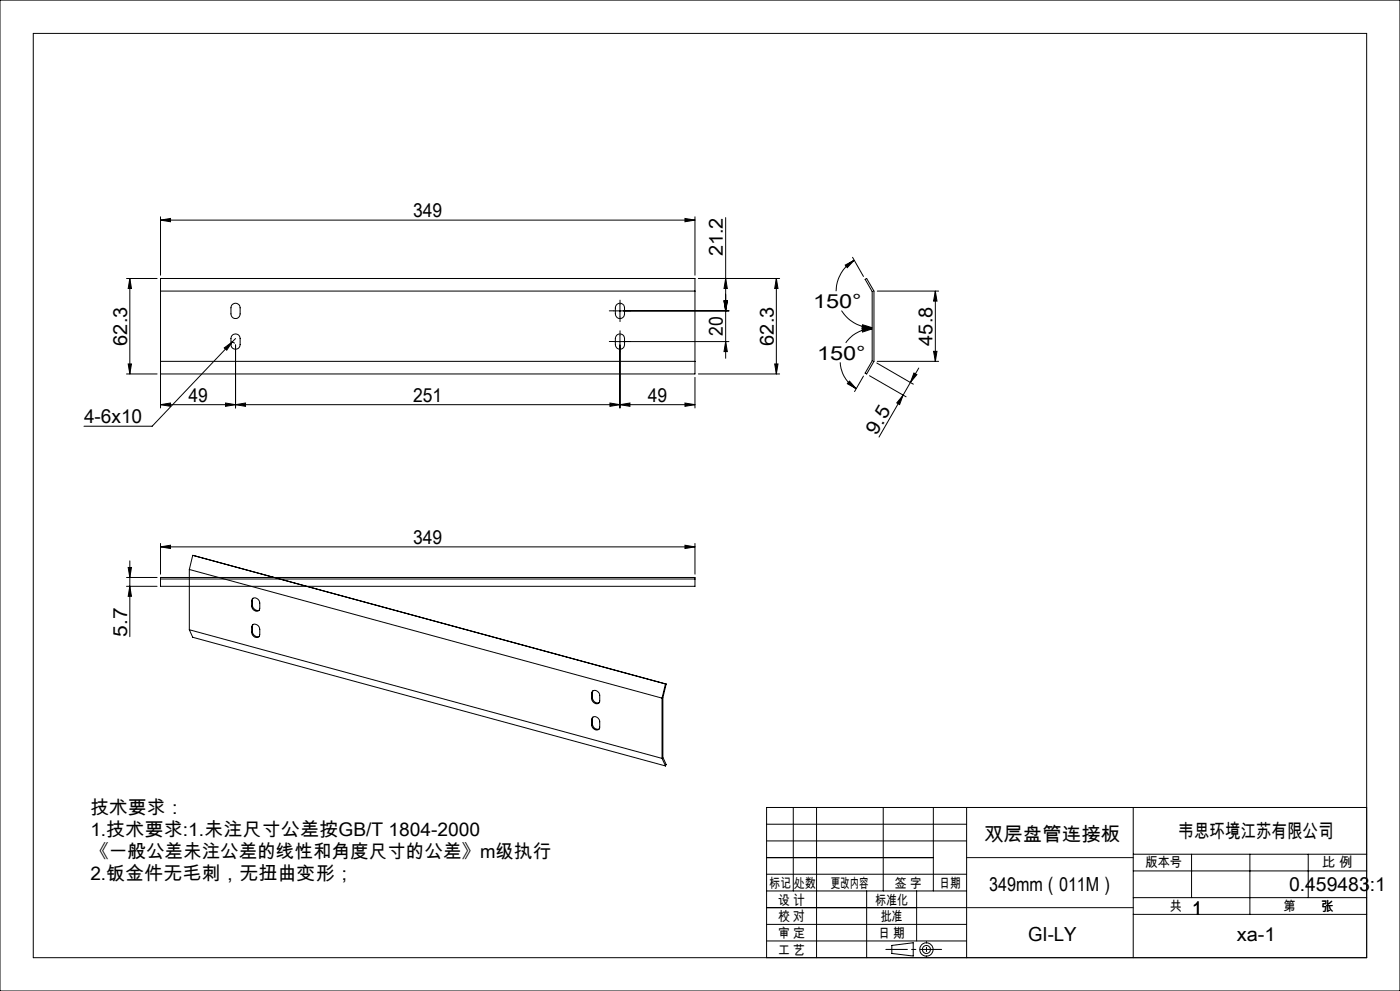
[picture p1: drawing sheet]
<svg xmlns="http://www.w3.org/2000/svg" width="420mm" height="297mm" viewBox="0 0 420 297" stroke-linecap="round" stroke-linejoin="round" font-family="sans-serif">
<g fill="none" stroke="#000" stroke-width=".3">
<path d="M0 0h420v297h-420zM48.2 66l3-.5v1zM48.2 65v17.5M48.2 66h160.3M205.5 65.5l3 .5-3 .5zM208.5 65v17.5M217.7 65.2v42.2M253.6 79.4l2.7-1.4-2.1 2.2zM255.8 77.1l3.2 5.8M256.3 78a10.8 10.8 0 0 0-5.5 9.3M38 83.5h9.1M38.9 83.5l.5 3h-.9z"/>
<path d="M38.9 83.5v28.6M48.2 87.2h160.3M69.5 91.4a1.39 1.39 0 0 1 1.6-.5 1.39 1.39 0 0 1 .9 1.3v1.9a1.38 1.38 0 0 1-1.3 1.4 1.38 1.38 0 0 1-1.4-1.4v-1.9zM184.2 93.2h34.5M185.2 91.2a1.36 1.36 0 0 1 1.4-.2 1.36 1.36 0 0 1 .8 1.2v1.9a1.38 1.38 0 0 1-1.4 1.4 1.38 1.38 0 0 1-1.4-1.4l.1-2.3zM186 91.3v3.7M209.5 83.5h24.4M217.2 90.2h1l-.5 3zM217.7 83.5l.5 3h-1zM232.9 83.5v28.6M232.9 83.5l.5 3h-1zM252.4 93.1a10.9 10.9 0 0 0 9.3 5.1"/>
<path d="M258.6 98.5l3.1 .1-2.9 .9zM258.8 97.3l2.9 .9-3.1 .1zM259.5 83.7l.5-.2 2.2 3.7v21.1l-2.2 3.8-.5-.3 2.2-3.6v-20.8zM261.7 98.6a9.6 9.6 0 0 0-8 4.2M263.2 87.2h18.4M280.6 87.2v21.1M280.6 87.2l.5 3h-1zM38 112.1h9.1M38.5 109.1h.9l-.5 3zM48.2 112.1h160.3v-28.6h-160.3v38.8M48.2 108.3h160.3M67.3 104.3l2.4-1.9-1.7 2.5z"/>
<path d="M69.5 100.6a1.39 1.39 0 0 1 1.6-.5 1.39 1.39 0 0 1 .9 1.4v1.8a1.38 1.38 0 0 1-1.3 1.4 1.38 1.38 0 0 1-1.4-1.4v-1.8zM69.5 102.3l1 .5M69.7 102.4l-24.1 25.3h-20.4M70.7 101.5l-1 .9M70.7 103.4v18.9M184.2 102.4h34.5M185.2 100.3a1.39 1.39 0 0 1 2.2 1.2v1.8a1.38 1.38 0 0 1-1.4 1.4 1.38 1.38 0 0 1-1.4-1.4l.1-2.3zM186 100.5v21.8M208.5 113.1v9.2M209.5 112.1h24.4M217.7 102.4l.5 3h-1zM232.4 109.1h1l-.5 3z"/>
<path d="M252.1 108.6a9.6 9.6 0 0 0 4.8 7.9M254.8 114.2l2.1 2.3-2.7-1.5zM259 112.7l-2.6 4.7M260.8 112.6l11 6.3M263 108.8l11 6.3M263.2 108.3h18.4M270.9 118.4l-1 2.8-.9-.4zM273.1 114.6l-9.4 16.4M274.2 111.8l.9 .5-2 2.3zM275.6 110.3l-2.5 4.3M280.1 105.3h1l-.5 3zM48.2 121.3l3-.5v1z"/>
<path d="M48.2 121.3h160.3M67.7 120.8l3 .5-3 .5zM70.7 121.3l3-.5v1zM183 120.8l3 .5-3 .5zM186 121.3l3-.5v1zM205.5 120.8l3 .5-3 .5zM38 173.1h9.1M38 175.7h9.1M38.5 170.1h.9l-.5 3zM38.9 175.7l.5 3h-.9zM38.9 168.1v22.7M48.2 163.9l3-.5v1z"/>
<path d="M48.2 162.9v9.2M48.2 173.1h160.3v2.6h-160.3zM48.2 163.9h160.3M48.2 173.5h160.3M56.8 170.7l141.8 38.5M56.8 170.7v18M57.8 166.4l-1 4.3M57.8 166.4l141.8 38.6M57.8 166.4l142 38.6M75.7 179.8l-.2 .3M75.7 179.8v1.6M75.9 179.3l-.2 .5"/>
<path d="M205.5 163.4l3 .5-3 .5zM208.5 162.9v9.2M56.8 188.7l141.8 38.6M56.8 188.7l1 2.3 141.8 38.5M75.5 180.1a1.14 1.14 0 0 1 1.1-1 1.14 1.14 0 0 1 1.1 .9l.2 .3a3.7 3.7 0 0 1-.2 2.6 1.5 1.5 0 0 1-2.2-1.3M75.5 188a1.14 1.14 0 0 1 1.1-1 1.14 1.14 0 0 1 1.1 .9l.2 .3a3.7 3.7 0 0 1-.2 2.6 1.47 1.47 0 0 1-2.2-1.3M75.5 180.1v1.5M75.5 188v1.5M75.7 181.4a1.53 1.53 0 0 0 2.1 1.4M75.7 189.3a1.53 1.53 0 0 0 2.1 1.4M75.7 181.4l-.2 .2M75.7 187.7v1.6"/>
<path d="M75.7 187.7l-.2 .3M75.7 189.3l-.2 .2M75.9 187.2l-.2 .5M177.5 207.8a1.15 1.15 0 0 1 1.1-.9 1.15 1.15 0 0 1 1.1 .8l.2 2.3a1.12 1.12 0 0 1-1 1 1.12 1.12 0 0 1-1.2-.9l-.2-.7M177.5 215.6a1.27 1.27 0 0 1 1.5-.8 1.27 1.27 0 0 1 .9 1.5v1.6a1.12 1.12 0 0 1-1 .9 1.12 1.12 0 0 1-1.2-.8l-.2-.8M177.5 207.8v1.6M177.5 215.6v1.6M177.7 209.1a1.53 1.53 0 0 0 2.1 1.5M177.7 217a1.53 1.53 0 0 0 2.1 1.4M177.7 207.6l-.2 .2M177.7 209.1l-.2 .3M177.7 207.6v1.5"/>
<path d="M177.7 215.4v1.6M177.7 215.4l-.2 .2M177.7 217l-.2 .2M177.9 207l-.2 .6M177.9 214.9l-.2 .5M198.6 209.2v18.1M199.6 205l-1 4.2M199.6 205h.2M199.8 205l-.9 4.1v17.8l.9 2.2-.2 .4M198.6 227.3l1 2.2M230 257h50M230 252h60"/>
<path d="M230 247h60M230 242h180v45h-180zM238 242v25M245 242v45M265 242v25M280 242v25M290 242v45M340 242v45M340 256h70M357.5 256v13M375 256v18M392.5 256v13"/>
<path d="M230 277h60M230 272h60M230 262h60M230 267h60M260 267v20M275 267v15M340 274h70M340 269h70M340 261h70M230 282h60M267.5 283.3l6.5-.8v4l-6.5-.8z"/>
<circle cx="277.9" cy="284.6" r="2"/>
<circle cx="277.9" cy="284.6" r="1.22"/>
</g>
<path d="M184.2 93.2h-1.4M186 91.3v-1.4M186 95v1.4M187.8 93.2h1.4M184.2 102.4h-1.4M186 104.2v1.4M186 100.5v-1.4M187.8 102.4h1.4" fill="none" stroke="#000" stroke-width=".3" stroke-dasharray="30.5 1.3 1.3 1.3"/>
<path d="M265.8 284.5h16.7" fill="none" stroke="#000" stroke-width=".3" stroke-dasharray="30.5 1.3 1.3 1.3" stroke-dashoffset="24"/>
<path d="M277.9 282.2v4.7" fill="none" stroke="#000" stroke-width=".3" stroke-dasharray="30.5 1.3 1.3 1.3" stroke-dashoffset="30"/>
<path d="M10 10h400v277h-400zM290 257h50M290 272h50" fill="none" stroke="#0a0605" stroke-width=".3"/>
<g fill="#000">
<path d="M48.2 66l3-.5v1zM205.5 65.5l3 .5-3 .5zM67.3 104.3l.7 .6 1.7-2.5zM48.2 163.9l3-.5v1zM205.5 163.4l3 .5-3 .5zM253.6 79.4l2.7-1.4-2.1 2.2zM258.8 97.3l2.9 .9-3.1 .1zM258.6 98.5l3.1 .1-2.9 .9zM254.8 114.2l2.1 2.3-2.7-1.5z"/>
<path d="M38.9 83.5l.5 3h-.9zM38.5 109.1h.9l-.5 3zM232.9 83.5l.5 3h-1zM232.4 109.1h1l-.5 3zM38.5 170.1h.9l-.5 3zM38.9 175.7l.5 3h-.9zM280.6 87.2l.5 3h-1zM280.1 105.3h1l-.5 3z"/>
<path d="M217.7 102.4l.5 3h-1zM217.2 90.2h1l-.5 3zM217.2 90.2h1l-.5 3zM217.7 83.5l.5 3h-1z"/>
<path d="M270.9 118.4l-1 2.8-.9-.4zM274.2 111.8l.9 .5-2 2.3z"/>
<path d="M67.7 120.8l3 .5-3 .5zM48.2 121.3l3-.5v1z"/>
<path d="M70.7 121.3l3-.5v1zM183 120.8l3 .5-3 .5zM186 121.3l3-.5v1zM205.5 120.8l3 .5-3 .5z"/>
</g>
<g font-size="5.8">
<text x="124" y="65.1">349</text>
<text x="216.9" y="76.8" transform="rotate(-90 216.9 76.8)">21.2</text>
<text x="243.9" y="92.3">150°</text>
<text x="216.9" y="100.7" transform="rotate(-90 216.9 100.7)">20</text>
<text x="38.2" y="103.6" transform="rotate(-90 38.2 103.6)">62.3</text>
<text x="232.1" y="103.6" transform="rotate(-90 232.1 103.6)">62.3</text>
<text x="245.1" y="107.8">150°</text>
<text x="279.8" y="103.6" transform="rotate(-90 279.8 103.6)">45.8</text>
<text x="56.5" y="120.4">49</text>
<text x="124" y="120.4">251</text>
<text x="194.4" y="120.4">49</text>
<text x="25.2" y="126.9">4-6x10</text>
<text x="263" y="130.6" transform="rotate(-60 263 130.6)">9.5</text>
<text x="124" y="163.1">349</text>
<text x="38.2" y="190.8" transform="rotate(-90 38.2 190.8)">5.7</text>
<text x="353.6" y="251">韦思环境江苏有限公司</text>
<text x="295.3" y="252.1">双层盘管连接板</text>
<text x="296.8" y="267.2">349mm（011M）</text>
<text x="386.7" y="267.2">0.459483:1</text>
<text x="357.6" y="274.2">1</text>
<text x="308.4" y="282.1">GI-LY</text>
<text x="371" y="282.1">xa-1</text>
</g>
<g font-size="5.6">
<text x="27.1" y="243.9">技术要求：</text>
<text x="27.1" y="250.5">1.技术要求:1.未注尺寸公差按GB/T 1804-2000</text>
<text x="27.1" y="257.2">《一般公差未注公差的线性和角度尺寸的公差》m级执行</text>
<text x="27.1" y="263.8">2.钣金件无毛刺，无扭曲变形；</text>
</g>
<g font-size="4.1">
<text x="343.7" y="259.9">版本号</text>
<text x="396.6" y="259.9">比 例</text>
<text x="230.9" y="266.1">标记</text>
<text x="238.3" y="266.1">处数</text>
<text x="249.2" y="266.1">更改内容</text>
<text x="268.4" y="266.2">签 字</text>
<text x="281.7" y="266.2">日期</text>
<text x="233.4" y="271.2">设 计</text>
<text x="262.6" y="271.2">标准化</text>
<text x="351" y="272.9">共</text>
<text x="385" y="272.9">第</text>
<text x="396.5" y="272.9">张</text>
<text x="233.4" y="276.1">校 对</text>
<text x="233.4" y="281.2">审 定</text>
<text x="263.4" y="281.2">日 期</text>
<text x="264.2" y="276.1">批准</text>
<text x="233.4" y="286.2">工 艺</text>
</g>
</svg>
